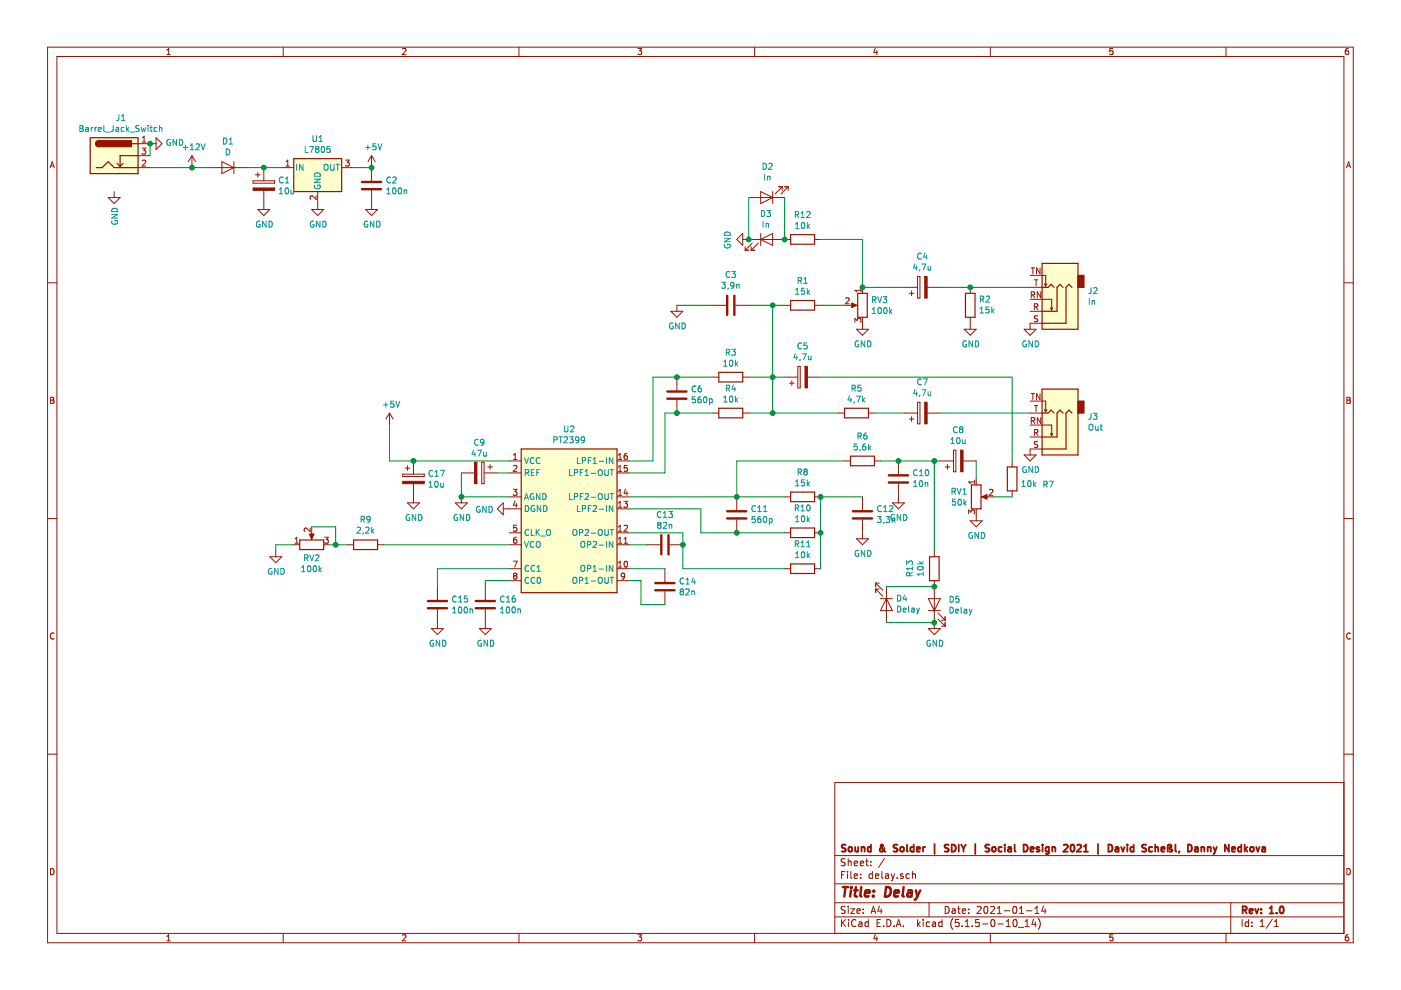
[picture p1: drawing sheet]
EESchema Schematic File Version 4
EELAYER 30 0
EELAYER END
$Descr A4 11693 8268
encoding utf-8
Sheet 1 1
Title "Delay"
Date "2021-01-14"
Rev "1.0"
Comp "Sound & Solder | SDIY | Social Design 2021 | David Scheßl, Danny Nedkova"
Comment1 ""
Comment2 ""
Comment3 ""
Comment4 ""
$EndDescr
$Comp
L Audio:PT2399 U2
U 1 1
P 4750 4350
F 0 "U2" H 4750 5117 50  0000 C CNN
F 1 "PT2399" H 4750 5026 50  0000 C CNN
F 2 "Package_DIP:DIP-16_W7.62mm_LongPads" H 4750 3950 50  0001 C CNN
F 3 "http://sound.westhost.com/pt2399.pdf" H 4750 3950 50  0001 C CNN
	1    4750 4350
	1    0    0    -1  
$EndComp
$Comp
L Regulator_Linear:L7805 U1
U 1 1
P 2650 1400
F 0 "U1" H 2650 1642 50  0000 C CNN
F 1 "L7805" H 2650 1551 50  0000 C CNN
F 2 "Package_TO_SOT_THT:TO-220-3_Horizontal_TabDown" H 2675 1250 50  0001 L CIN
F 3 "http://www.st.com/content/ccc/resource/technical/document/datasheet/41/4f/b3/b0/12/d4/47/88/CD00000444.pdf/files/CD00000444.pdf/jcr:content/translations/en.CD00000444.pdf" H 2650 1350 50  0001 C CNN
	1    2650 1400
	1    0    0    -1  
$EndComp
$Comp
L Device:D D1
U 1 1
P 1900 1400
F 0 "D1" H 1900 1184 50  0000 C CNN
F 1 "D" H 1900 1275 50  0000 C CNN
F 2 "Diode_THT:D_A-405_P7.62mm_Horizontal" H 1900 1400 50  0001 C CNN
F 3 "~" H 1900 1400 50  0001 C CNN
	1    1900 1400
	-1   0    0    1   
$EndComp
Wire Wire Line
	2050 1400 2200 1400
$Comp
L Device:C C2
U 1 1
P 3100 1550
F 0 "C2" H 3215 1596 50  0000 L CNN
F 1 "100n" H 3215 1505 50  0000 L CNN
F 2 "Capacitor_THT:C_Disc_D3.8mm_W2.6mm_P2.50mm" H 3138 1400 50  0001 C CNN
F 3 "~" H 3100 1550 50  0001 C CNN
	1    3100 1550
	1    0    0    -1  
$EndComp
$Comp
L Device:CP C1
U 1 1
P 2200 1550
F 0 "C1" H 2318 1596 50  0000 L CNN
F 1 "10u" H 2318 1505 50  0000 L CNN
F 2 "Capacitor_THT:CP_Radial_D6.3mm_P2.50mm" H 2238 1400 50  0001 C CNN
F 3 "~" H 2200 1550 50  0001 C CNN
	1    2200 1550
	1    0    0    -1  
$EndComp
Connection ~ 2200 1400
Wire Wire Line
	2200 1400 2350 1400
$Comp
L power:GND #PWR05
U 1 1
P 2200 1700
F 0 "#PWR05" H 2200 1450 50  0001 C CNN
F 1 "GND" H 2205 1527 50  0000 C CNN
F 2 "" H 2200 1700 50  0001 C CNN
F 3 "" H 2200 1700 50  0001 C CNN
	1    2200 1700
	1    0    0    -1  
$EndComp
$Comp
L power:GND #PWR06
U 1 1
P 2650 1700
F 0 "#PWR06" H 2650 1450 50  0001 C CNN
F 1 "GND" H 2655 1527 50  0000 C CNN
F 2 "" H 2650 1700 50  0001 C CNN
F 3 "" H 2650 1700 50  0001 C CNN
	1    2650 1700
	1    0    0    -1  
$EndComp
$Comp
L power:GND #PWR07
U 1 1
P 3100 1700
F 0 "#PWR07" H 3100 1450 50  0001 C CNN
F 1 "GND" H 3105 1527 50  0000 C CNN
F 2 "" H 3100 1700 50  0001 C CNN
F 3 "" H 3100 1700 50  0001 C CNN
	1    3100 1700
	1    0    0    -1  
$EndComp
Wire Wire Line
	2950 1400 3100 1400
$Comp
L power:+5V #PWR03
U 1 1
P 3100 1400
F 0 "#PWR03" H 3100 1250 50  0001 C CNN
F 1 "+5V" H 3115 1573 50  0000 C CNN
F 2 "" H 3100 1400 50  0001 C CNN
F 3 "" H 3100 1400 50  0001 C CNN
	1    3100 1400
	1    0    0    -1  
$EndComp
Connection ~ 3100 1400
$Comp
L power:+12V #PWR02
U 1 1
P 1600 1400
F 0 "#PWR02" H 1600 1250 50  0001 C CNN
F 1 "+12V" H 1615 1573 50  0000 C CNN
F 2 "" H 1600 1400 50  0001 C CNN
F 3 "" H 1600 1400 50  0001 C CNN
	1    1600 1400
	1    0    0    -1  
$EndComp
Wire Wire Line
	1600 1400 1750 1400
Wire Wire Line
	1250 1400 1600 1400
Connection ~ 1600 1400
$Comp
L power:GND #PWR01
U 1 1
P 1250 1200
F 0 "#PWR01" H 1250 950 50  0001 C CNN
F 1 "GND" V 1255 1072 50  0000 R CNN
F 2 "" H 1250 1200 50  0001 C CNN
F 3 "" H 1250 1200 50  0001 C CNN
	1    1250 1200
	0    -1   -1   0   
$EndComp
$Comp
L power:+5V #PWR010
U 1 1
P 3250 3550
F 0 "#PWR010" H 3250 3400 50  0001 C CNN
F 1 "+5V" H 3265 3723 50  0000 C CNN
F 2 "" H 3250 3550 50  0001 C CNN
F 3 "" H 3250 3550 50  0001 C CNN
	1    3250 3550
	1    0    0    -1  
$EndComp
$Comp
L Device:R R10
U 1 1
P 6700 4450
F 0 "R10" V 6493 4450 50  0000 C CNN
F 1 "10k" V 6584 4450 50  0000 C CNN
F 2 "Resistor_THT:R_Axial_DIN0207_L6.3mm_D2.5mm_P7.62mm_Horizontal" V 6630 4450 50  0001 C CNN
F 3 "~" H 6700 4450 50  0001 C CNN
	1    6700 4450
	0    1    1    0   
$EndComp
$Comp
L Device:CP C9
U 1 1
P 4000 3950
F 0 "C9" V 3745 3950 50  0000 C CNN
F 1 "47u" V 3836 3950 50  0000 C CNN
F 2 "Capacitor_THT:CP_Radial_D6.3mm_P2.50mm" H 4038 3800 50  0001 C CNN
F 3 "~" H 4000 3950 50  0001 C CNN
	1    4000 3950
	0    1    1    0   
$EndComp
Wire Wire Line
	3250 3550 3250 3850
Wire Wire Line
	4150 3950 4250 3950
Wire Wire Line
	3850 3950 3850 4150
Wire Wire Line
	3850 4150 4250 4150
$Comp
L power:GND #PWR012
U 1 1
P 3850 4150
F 0 "#PWR012" H 3850 3900 50  0001 C CNN
F 1 "GND" H 3855 3977 50  0000 C CNN
F 2 "" H 3850 4150 50  0001 C CNN
F 3 "" H 3850 4150 50  0001 C CNN
	1    3850 4150
	1    0    0    -1  
$EndComp
Connection ~ 3850 4150
$Comp
L power:GND #PWR014
U 1 1
P 4250 4250
F 0 "#PWR014" H 4250 4000 50  0001 C CNN
F 1 "GND" V 4255 4122 50  0000 R CNN
F 2 "" H 4250 4250 50  0001 C CNN
F 3 "" H 4250 4250 50  0001 C CNN
	1    4250 4250
	0    1    1    0   
$EndComp
$Comp
L Device:R R9
U 1 1
P 3050 4550
F 0 "R9" V 3257 4550 50  0000 C CNN
F 1 "2,2k" V 3166 4550 50  0000 C CNN
F 2 "Resistor_THT:R_Axial_DIN0207_L6.3mm_D2.5mm_P7.62mm_Horizontal" V 2980 4550 50  0001 C CNN
F 3 "~" H 3050 4550 50  0001 C CNN
	1    3050 4550
	0    -1   -1   0   
$EndComp
Wire Wire Line
	3200 4550 4250 4550
$Comp
L Device:R_POT RV2
U 1 1
P 2600 4550
F 0 "RV2" V 2485 4550 50  0000 C CNN
F 1 "100k" V 2394 4550 50  0000 C CNN
F 2 "Potentiometer_THT:Potentiometer_ACP_CA9-V10_Vertical" H 2600 4550 50  0001 C CNN
F 3 "~" H 2600 4550 50  0001 C CNN
	1    2600 4550
	0    -1   -1   0   
$EndComp
Wire Wire Line
	2750 4550 2800 4550
$Comp
L power:GND #PWR017
U 1 1
P 2300 4600
F 0 "#PWR017" H 2300 4350 50  0001 C CNN
F 1 "GND" H 2305 4427 50  0000 C CNN
F 2 "" H 2300 4600 50  0001 C CNN
F 3 "" H 2300 4600 50  0001 C CNN
	1    2300 4600
	1    0    0    -1  
$EndComp
Wire Wire Line
	2300 4600 2300 4550
Wire Wire Line
	2300 4550 2450 4550
Wire Wire Line
	2600 4400 2800 4400
Wire Wire Line
	2800 4400 2800 4550
Connection ~ 2800 4550
Wire Wire Line
	2800 4550 2900 4550
$Comp
L Device:C C16
U 1 1
P 4050 5050
F 0 "C16" H 4165 5096 50  0000 L CNN
F 1 "100n" H 4165 5005 50  0000 L CNN
F 2 "Capacitor_THT:C_Disc_D3.8mm_W2.6mm_P2.50mm" H 4088 4900 50  0001 C CNN
F 3 "~" H 4050 5050 50  0001 C CNN
	1    4050 5050
	1    0    0    -1  
$EndComp
$Comp
L Device:C C15
U 1 1
P 3650 5050
F 0 "C15" H 3765 5096 50  0000 L CNN
F 1 "100n" H 3765 5005 50  0000 L CNN
F 2 "Capacitor_THT:C_Disc_D3.8mm_W2.6mm_P2.50mm" H 3688 4900 50  0001 C CNN
F 3 "~" H 3650 5050 50  0001 C CNN
	1    3650 5050
	1    0    0    -1  
$EndComp
Wire Wire Line
	3650 4900 3650 4750
Wire Wire Line
	3650 4750 4250 4750
Wire Wire Line
	4050 4900 4050 4850
Wire Wire Line
	4050 4850 4250 4850
$Comp
L power:GND #PWR019
U 1 1
P 4050 5200
F 0 "#PWR019" H 4050 4950 50  0001 C CNN
F 1 "GND" H 4055 5027 50  0000 C CNN
F 2 "" H 4050 5200 50  0001 C CNN
F 3 "" H 4050 5200 50  0001 C CNN
	1    4050 5200
	1    0    0    -1  
$EndComp
$Comp
L power:GND #PWR018
U 1 1
P 3650 5200
F 0 "#PWR018" H 3650 4950 50  0001 C CNN
F 1 "GND" H 3655 5027 50  0000 C CNN
F 2 "" H 3650 5200 50  0001 C CNN
F 3 "" H 3650 5200 50  0001 C CNN
	1    3650 5200
	1    0    0    -1  
$EndComp
$Comp
L Device:C C14
U 1 1
P 5550 4900
F 0 "C14" H 5665 4946 50  0000 L CNN
F 1 "82n" H 5665 4855 50  0000 L CNN
F 2 "Capacitor_THT:C_Disc_D3.8mm_W2.6mm_P2.50mm" H 5588 4750 50  0001 C CNN
F 3 "~" H 5550 4900 50  0001 C CNN
	1    5550 4900
	1    0    0    -1  
$EndComp
$Comp
L Device:C C13
U 1 1
P 5550 4550
F 0 "C13" V 5298 4550 50  0000 C CNN
F 1 "82n" V 5389 4550 50  0000 C CNN
F 2 "Capacitor_THT:C_Disc_D3.8mm_W2.6mm_P2.50mm" H 5588 4400 50  0001 C CNN
F 3 "~" H 5550 4550 50  0001 C CNN
	1    5550 4550
	0    1    1    0   
$EndComp
Wire Wire Line
	5250 4850 5350 4850
Wire Wire Line
	5350 4850 5350 5050
Wire Wire Line
	5350 5050 5550 5050
Wire Wire Line
	5250 4750 5550 4750
Wire Wire Line
	5250 4550 5400 4550
Wire Wire Line
	5250 4450 5700 4450
Wire Wire Line
	5700 4450 5700 4550
$Comp
L Device:C C11
U 1 1
P 6150 4300
F 0 "C11" H 6035 4254 50  0000 R CNN
F 1 "560p" H 6035 4345 50  0000 R CNN
F 2 "Capacitor_THT:C_Disc_D3.8mm_W2.6mm_P2.50mm" H 6188 4150 50  0001 C CNN
F 3 "~" H 6150 4300 50  0001 C CNN
	1    6150 4300
	-1   0    0    1   
$EndComp
$Comp
L Device:R R11
U 1 1
P 6700 4750
F 0 "R11" V 6493 4750 50  0000 C CNN
F 1 "10k" V 6584 4750 50  0000 C CNN
F 2 "Resistor_THT:R_Axial_DIN0207_L6.3mm_D2.5mm_P7.62mm_Horizontal" V 6630 4750 50  0001 C CNN
F 3 "~" H 6700 4750 50  0001 C CNN
	1    6700 4750
	0    1    1    0   
$EndComp
Wire Wire Line
	6550 4750 5700 4750
Wire Wire Line
	5700 4750 5700 4550
Connection ~ 5700 4550
Wire Wire Line
	6150 4450 6550 4450
Wire Wire Line
	6150 4450 5850 4450
Wire Wire Line
	5850 4450 5850 4250
Wire Wire Line
	5850 4250 5250 4250
Connection ~ 6150 4450
Wire Wire Line
	5250 4150 6150 4150
$Comp
L Device:R R8
U 1 1
P 6700 4150
F 0 "R8" V 6493 4150 50  0000 C CNN
F 1 "15k" V 6584 4150 50  0000 C CNN
F 2 "Resistor_THT:R_Axial_DIN0207_L6.3mm_D2.5mm_P7.62mm_Horizontal" V 6630 4150 50  0001 C CNN
F 3 "~" H 6700 4150 50  0001 C CNN
	1    6700 4150
	0    1    1    0   
$EndComp
Wire Wire Line
	6150 4150 6550 4150
Connection ~ 6150 4150
Wire Wire Line
	6850 4150 6850 4450
Connection ~ 6850 4450
Wire Wire Line
	6850 4450 6850 4750
$Comp
L Device:C C12
U 1 1
P 7200 4300
F 0 "C12" H 7085 4254 50  0000 R CNN
F 1 "3,3n" H 7085 4345 50  0000 R CNN
F 2 "Capacitor_THT:C_Disc_D3.8mm_W2.6mm_P2.50mm" H 7238 4150 50  0001 C CNN
F 3 "~" H 7200 4300 50  0001 C CNN
	1    7200 4300
	-1   0    0    1   
$EndComp
Wire Wire Line
	7200 4150 6850 4150
Connection ~ 6850 4150
$Comp
L power:GND #PWR016
U 1 1
P 7200 4450
F 0 "#PWR016" H 7200 4200 50  0001 C CNN
F 1 "GND" H 7205 4277 50  0000 C CNN
F 2 "" H 7200 4450 50  0001 C CNN
F 3 "" H 7200 4450 50  0001 C CNN
	1    7200 4450
	1    0    0    -1  
$EndComp
$Comp
L Device:R R6
U 1 1
P 7200 3850
F 0 "R6" V 6993 3850 50  0000 C CNN
F 1 "5,6k" V 7084 3850 50  0000 C CNN
F 2 "Resistor_THT:R_Axial_DIN0207_L6.3mm_D2.5mm_P7.62mm_Horizontal" V 7130 3850 50  0001 C CNN
F 3 "~" H 7200 3850 50  0001 C CNN
	1    7200 3850
	0    1    1    0   
$EndComp
Wire Wire Line
	7050 3850 6150 3850
Wire Wire Line
	6150 3850 6150 4150
$Comp
L Device:C C10
U 1 1
P 7500 4000
F 0 "C10" H 7385 3954 50  0000 R CNN
F 1 "10n" H 7385 4045 50  0000 R CNN
F 2 "Capacitor_THT:C_Disc_D3.8mm_W2.6mm_P2.50mm" H 7538 3850 50  0001 C CNN
F 3 "~" H 7500 4000 50  0001 C CNN
	1    7500 4000
	-1   0    0    1   
$EndComp
Wire Wire Line
	7350 3850 7500 3850
$Comp
L Device:CP C8
U 1 1
P 8000 3850
F 0 "C8" V 8255 3850 50  0000 C CNN
F 1 "10u" V 8164 3850 50  0000 C CNN
F 2 "Capacitor_THT:CP_Radial_D6.3mm_P2.50mm" H 8038 3700 50  0001 C CNN
F 3 "~" H 8000 3850 50  0001 C CNN
	1    8000 3850
	0    -1   -1   0   
$EndComp
Wire Wire Line
	3250 3850 3450 3850
$Comp
L power:GND #PWR013
U 1 1
P 7500 4150
F 0 "#PWR013" H 7500 3900 50  0001 C CNN
F 1 "GND" H 7505 3977 50  0000 C CNN
F 2 "" H 7500 4150 50  0001 C CNN
F 3 "" H 7500 4150 50  0001 C CNN
	1    7500 4150
	1    0    0    -1  
$EndComp
Wire Wire Line
	7500 3850 7800 3850
Connection ~ 7500 3850
$Comp
L Device:R_POT RV1
U 1 1
P 8150 4150
F 0 "RV1" H 8080 4196 50  0000 R CNN
F 1 "50k" H 8080 4105 50  0000 R CNN
F 2 "Potentiometer_THT:Potentiometer_ACP_CA9-V10_Vertical" H 8150 4150 50  0001 C CNN
F 3 "~" H 8150 4150 50  0001 C CNN
	1    8150 4150
	1    0    0    -1  
$EndComp
$Comp
L power:GND #PWR015
U 1 1
P 8150 4300
F 0 "#PWR015" H 8150 4050 50  0001 C CNN
F 1 "GND" H 8155 4127 50  0000 C CNN
F 2 "" H 8150 4300 50  0001 C CNN
F 3 "" H 8150 4300 50  0001 C CNN
	1    8150 4300
	1    0    0    -1  
$EndComp
Wire Wire Line
	8150 4000 8150 3850
$Comp
L Device:R R7
U 1 1
P 8450 4000
F 0 "R7" H 8200 4050 50  0000 R CNN
F 1 "10k" H 8380 4045 50  0000 R CNN
F 2 "Resistor_THT:R_Axial_DIN0207_L6.3mm_D2.5mm_P7.62mm_Horizontal" V 8380 4000 50  0001 C CNN
F 3 "~" H 8450 4000 50  0001 C CNN
	1    8450 4000
	-1   0    0    1   
$EndComp
Wire Wire Line
	8300 4150 8450 4150
$Comp
L Device:R R3
U 1 1
P 6100 3150
F 0 "R3" V 5893 3150 50  0000 C CNN
F 1 "10k" V 5984 3150 50  0000 C CNN
F 2 "Resistor_THT:R_Axial_DIN0207_L6.3mm_D2.5mm_P7.62mm_Horizontal" V 6030 3150 50  0001 C CNN
F 3 "~" H 6100 3150 50  0001 C CNN
	1    6100 3150
	0    1    1    0   
$EndComp
$Comp
L Device:R R4
U 1 1
P 6100 3450
F 0 "R4" V 5893 3450 50  0000 C CNN
F 1 "10k" V 5984 3450 50  0000 C CNN
F 2 "Resistor_THT:R_Axial_DIN0207_L6.3mm_D2.5mm_P7.62mm_Horizontal" V 6030 3450 50  0001 C CNN
F 3 "~" H 6100 3450 50  0001 C CNN
	1    6100 3450
	0    1    1    0   
$EndComp
Wire Wire Line
	5250 3850 5450 3850
Wire Wire Line
	5450 3850 5450 3150
Wire Wire Line
	5450 3150 5650 3150
Wire Wire Line
	5250 3950 5550 3950
Wire Wire Line
	5550 3950 5550 3450
Wire Wire Line
	5550 3450 5650 3450
$Comp
L Device:C C6
U 1 1
P 5650 3300
F 0 "C6" H 5535 3254 50  0000 R CNN
F 1 "560p" H 5535 3345 50  0000 R CNN
F 2 "Capacitor_THT:C_Disc_D3.8mm_W2.6mm_P2.50mm" H 5688 3150 50  0001 C CNN
F 3 "~" H 5650 3300 50  0001 C CNN
	1    5650 3300
	-1   0    0    1   
$EndComp
Connection ~ 5650 3150
Wire Wire Line
	5650 3150 5950 3150
Connection ~ 5650 3450
Wire Wire Line
	5650 3450 5950 3450
Wire Wire Line
	6250 3450 6450 3450
Wire Wire Line
	6450 3450 6450 3150
Wire Wire Line
	6450 3150 6250 3150
$Comp
L Device:CP C5
U 1 1
P 6700 3150
F 0 "C5" V 6955 3150 50  0000 C CNN
F 1 "4,7u" V 6864 3150 50  0000 C CNN
F 2 "Capacitor_THT:CP_Radial_D6.3mm_P2.50mm" H 6738 3000 50  0001 C CNN
F 3 "~" H 6700 3150 50  0001 C CNN
	1    6700 3150
	0    -1   -1   0   
$EndComp
Wire Wire Line
	6850 3150 8450 3150
Wire Wire Line
	8450 3150 8450 3850
Wire Wire Line
	6550 3150 6450 3150
Connection ~ 6450 3150
$Comp
L Device:R R5
U 1 1
P 7150 3450
F 0 "R5" V 6943 3450 50  0000 C CNN
F 1 "4,7k" V 7034 3450 50  0000 C CNN
F 2 "Resistor_THT:R_Axial_DIN0207_L6.3mm_D2.5mm_P7.62mm_Horizontal" V 7080 3450 50  0001 C CNN
F 3 "~" H 7150 3450 50  0001 C CNN
	1    7150 3450
	0    1    1    0   
$EndComp
Wire Wire Line
	7000 3450 6450 3450
Connection ~ 6450 3450
$Comp
L Device:CP C7
U 1 1
P 7700 3450
F 0 "C7" V 7955 3450 50  0000 C CNN
F 1 "4,7u" V 7864 3450 50  0000 C CNN
F 2 "Capacitor_THT:CP_Radial_D6.3mm_P2.50mm" H 7738 3300 50  0001 C CNN
F 3 "~" H 7700 3450 50  0001 C CNN
	1    7700 3450
	0    -1   -1   0   
$EndComp
Wire Wire Line
	7550 3450 7300 3450
$Comp
L Device:R R1
U 1 1
P 6700 2550
F 0 "R1" V 6493 2550 50  0000 C CNN
F 1 "15k" V 6584 2550 50  0000 C CNN
F 2 "Resistor_THT:R_Axial_DIN0207_L6.3mm_D2.5mm_P7.62mm_Horizontal" V 6630 2550 50  0001 C CNN
F 3 "~" H 6700 2550 50  0001 C CNN
	1    6700 2550
	0    1    1    0   
$EndComp
$Comp
L Device:C C3
U 1 1
P 6100 2550
F 0 "C3" V 6352 2550 50  0000 C CNN
F 1 "3,9n" V 6261 2550 50  0000 C CNN
F 2 "Capacitor_THT:C_Disc_D3.8mm_W2.6mm_P2.50mm" H 6138 2400 50  0001 C CNN
F 3 "~" H 6100 2550 50  0001 C CNN
	1    6100 2550
	0    -1   -1   0   
$EndComp
Wire Wire Line
	6450 3150 6450 2550
Wire Wire Line
	6450 2550 6550 2550
Wire Wire Line
	6450 2550 6250 2550
Connection ~ 6450 2550
$Comp
L power:GND #PWR04
U 1 1
P 5650 2550
F 0 "#PWR04" H 5650 2300 50  0001 C CNN
F 1 "GND" H 5655 2377 50  0000 C CNN
F 2 "" H 5650 2550 50  0001 C CNN
F 3 "" H 5650 2550 50  0001 C CNN
	1    5650 2550
	1    0    0    -1  
$EndComp
Wire Wire Line
	5650 2550 5950 2550
$Comp
L Device:CP C4
U 1 1
P 7700 2400
F 0 "C4" V 7955 2400 50  0000 C CNN
F 1 "4,7u" V 7864 2400 50  0000 C CNN
F 2 "Capacitor_THT:CP_Radial_D6.3mm_P2.50mm" H 7738 2250 50  0001 C CNN
F 3 "~" H 7700 2400 50  0001 C CNN
	1    7700 2400
	0    -1   -1   0   
$EndComp
$Comp
L Device:R R2
U 1 1
P 8100 2550
F 0 "R2" H 8030 2504 50  0000 R CNN
F 1 "15k" H 8030 2595 50  0000 R CNN
F 2 "Resistor_THT:R_Axial_DIN0207_L6.3mm_D2.5mm_P7.62mm_Horizontal" V 8030 2550 50  0001 C CNN
F 3 "~" H 8100 2550 50  0001 C CNN
	1    8100 2550
	-1   0    0    1   
$EndComp
$Comp
L power:GND #PWR08
U 1 1
P 8100 2700
F 0 "#PWR08" H 8100 2450 50  0001 C CNN
F 1 "GND" H 8105 2527 50  0000 C CNN
F 2 "" H 8100 2700 50  0001 C CNN
F 3 "" H 8100 2700 50  0001 C CNN
	1    8100 2700
	1    0    0    -1  
$EndComp
Wire Wire Line
	7850 2400 8100 2400
$Comp
L Connector:AudioJack3_SwitchTR J2
U 1 1
P 8800 2600
F 0 "J2" H 8520 2433 50  0000 R CNN
F 1 "In" H 8520 2524 50  0000 R CNN
F 2 "Connector_Audio:Jack_3.5mm_Ledino_KB3SPRS_Horizontal" H 8800 2600 50  0001 C CNN
F 3 "~" H 8800 2600 50  0001 C CNN
	1    8800 2600
	-1   0    0    1   
$EndComp
Wire Wire Line
	8100 2400 8600 2400
Connection ~ 8100 2400
$Comp
L power:GND #PWR09
U 1 1
P 8600 2700
F 0 "#PWR09" H 8600 2450 50  0001 C CNN
F 1 "GND" H 8605 2527 50  0000 C CNN
F 2 "" H 8600 2700 50  0001 C CNN
F 3 "" H 8600 2700 50  0001 C CNN
	1    8600 2700
	1    0    0    -1  
$EndComp
$Comp
L Connector:AudioJack3_SwitchTR J3
U 1 1
P 8800 3650
F 0 "J3" H 8520 3483 50  0000 R CNN
F 1 "Out" H 8520 3574 50  0000 R CNN
F 2 "Connector_Audio:Jack_3.5mm_Ledino_KB3SPRS_Horizontal" H 8800 3650 50  0001 C CNN
F 3 "~" H 8800 3650 50  0001 C CNN
	1    8800 3650
	-1   0    0    1   
$EndComp
Wire Wire Line
	7850 3450 8600 3450
$Comp
L power:GND #PWR011
U 1 1
P 8600 3750
F 0 "#PWR011" H 8600 3500 50  0001 C CNN
F 1 "GND" H 8605 3577 50  0000 C CNN
F 2 "" H 8600 3750 50  0001 C CNN
F 3 "" H 8600 3750 50  0001 C CNN
	1    8600 3750
	1    0    0    -1  
$EndComp
$Comp
L Device:CP C17
U 1 1
P 3450 4000
F 0 "C17" H 3568 4046 50  0000 L CNN
F 1 "10u" H 3568 3955 50  0000 L CNN
F 2 "Capacitor_THT:CP_Radial_D6.3mm_P2.50mm" H 3488 3850 50  0001 C CNN
F 3 "~" H 3450 4000 50  0001 C CNN
	1    3450 4000
	1    0    0    -1  
$EndComp
Connection ~ 3450 3850
Wire Wire Line
	3450 3850 4250 3850
$Comp
L power:GND #PWR0101
U 1 1
P 3450 4150
F 0 "#PWR0101" H 3450 3900 50  0001 C CNN
F 1 "GND" H 3455 3977 50  0000 C CNN
F 2 "" H 3450 4150 50  0001 C CNN
F 3 "" H 3450 4150 50  0001 C CNN
	1    3450 4150
	1    0    0    -1  
$EndComp
$Comp
L Device:R_POT RV3
U 1 1
P 7200 2550
F 0 "RV3" H 7130 2596 50  0000 R CNN
F 1 "100k" H 7130 2505 50  0000 R CNN
F 2 "Potentiometer_THT:Potentiometer_ACP_CA9-V10_Vertical" H 7200 2550 50  0001 C CNN
F 3 "~" H 7200 2550 50  0001 C CNN
	1    7200 2550
	-1   0    0    -1  
$EndComp
$Comp
L power:GND #PWR0102
U 1 1
P 7200 2700
F 0 "#PWR0102" H 7200 2450 50  0001 C CNN
F 1 "GND" H 7205 2527 50  0000 C CNN
F 2 "" H 7200 2700 50  0001 C CNN
F 3 "" H 7200 2700 50  0001 C CNN
	1    7200 2700
	1    0    0    -1  
$EndComp
Wire Wire Line
	6850 2550 7050 2550
Wire Wire Line
	7200 2400 7550 2400
$Comp
L Device:R R12
U 1 1
P 6700 2000
F 0 "R12" V 6493 2000 50  0000 C CNN
F 1 "10k" V 6584 2000 50  0000 C CNN
F 2 "Resistor_THT:R_Axial_DIN0207_L6.3mm_D2.5mm_P7.62mm_Horizontal" V 6630 2000 50  0001 C CNN
F 3 "~" H 6700 2000 50  0001 C CNN
	1    6700 2000
	0    1    1    0   
$EndComp
$Comp
L power:GND #PWR0103
U 1 1
P 6250 2000
F 0 "#PWR0103" H 6250 1750 50  0001 C CNN
F 1 "GND" H 6255 1827 50  0000 C CNN
F 2 "" H 6250 2000 50  0001 C CNN
F 3 "" H 6250 2000 50  0001 C CNN
	1    6250 2000
	0    1    1    0   
$EndComp
Wire Wire Line
	6850 2000 7200 2000
Wire Wire Line
	7200 2000 7200 2400
Connection ~ 7200 2400
$Comp
L Device:LED D3
U 1 1
P 6400 2000
F 0 "D3" H 6393 2216 50  0000 C CNN
F 1 "In" H 6393 2125 50  0000 C CNN
F 2 "LED_THT:LED_D5.0mm" H 6400 2000 50  0001 C CNN
F 3 "~" H 6400 2000 50  0001 C CNN
	1    6400 2000
	1    0    0    -1  
$EndComp
$Comp
L Device:R R13
U 1 1
P 7800 4750
F 0 "R13" V 7593 4750 50  0000 C CNN
F 1 "10k" V 7684 4750 50  0000 C CNN
F 2 "Resistor_THT:R_Axial_DIN0207_L6.3mm_D2.5mm_P7.62mm_Horizontal" V 7730 4750 50  0001 C CNN
F 3 "~" H 7800 4750 50  0001 C CNN
	1    7800 4750
	1    0    0    -1  
$EndComp
$Comp
L power:GND #PWR0104
U 1 1
P 7800 5200
F 0 "#PWR0104" H 7800 4950 50  0001 C CNN
F 1 "GND" H 7805 5027 50  0000 C CNN
F 2 "" H 7800 5200 50  0001 C CNN
F 3 "" H 7800 5200 50  0001 C CNN
	1    7800 5200
	1    0    0    -1  
$EndComp
Wire Wire Line
	7800 4600 7800 3850
$Comp
L Device:LED D5
U 1 1
P 7800 5050
F 0 "D5" V 7839 4933 50  0000 R CNN
F 1 "Delay" V 7748 4933 50  0000 R CNN
F 2 "LED_THT:LED_D5.0mm" H 7800 5050 50  0001 C CNN
F 3 "~" H 7800 5050 50  0001 C CNN
	1    7800 5050
	0    -1   -1   0   
$EndComp
Connection ~ 7800 3850
Wire Wire Line
	7800 3850 7850 3850
$Comp
L Device:LED D4
U 1 1
P 7400 5050
F 0 "D4" V 7347 5128 50  0000 L CNN
F 1 "Delay" V 7438 5128 50  0000 L CNN
F 2 "LED_THT:LED_D5.0mm" H 7400 5050 50  0001 C CNN
F 3 "~" H 7400 5050 50  0001 C CNN
	1    7400 5050
	0    1    1    0   
$EndComp
Wire Wire Line
	7400 4900 7800 4900
Connection ~ 7800 4900
Wire Wire Line
	7400 5200 7800 5200
Connection ~ 7800 5200
$Comp
L Device:LED D2
U 1 1
P 6400 1650
F 0 "D2" H 6393 1395 50  0000 C CNN
F 1 "In" H 6393 1486 50  0000 C CNN
F 2 "LED_THT:LED_D5.0mm" H 6400 1650 50  0001 C CNN
F 3 "~" H 6400 1650 50  0001 C CNN
	1    6400 1650
	-1   0    0    1   
$EndComp
Wire Wire Line
	6550 1650 6550 2000
Connection ~ 6550 2000
Wire Wire Line
	6250 1650 6250 2000
Connection ~ 6250 2000
$Comp
L power:GND #PWR0105
U 1 1
P 950 1600
F 0 "#PWR0105" H 950 1350 50  0001 C CNN
F 1 "GND" V 955 1472 50  0000 R CNN
F 2 "" H 950 1600 50  0001 C CNN
F 3 "" H 950 1600 50  0001 C CNN
	1    950  1600
	1    0    0    -1  
$EndComp
$Comp
L Connector:Barrel_Jack_Switch J1
U 1 1
P 950 1300
F 0 "J1" H 1007 1617 50  0000 C CNN
F 1 "Barrel_Jack_Switch" H 1007 1526 50  0000 C CNN
F 2 "Connector_BarrelJack:BarrelJack_Horizontal" H 1000 1260 50  0001 C CNN
F 3 "~" H 1000 1260 50  0001 C CNN
	1    950  1300
	1    0    0    -1  
$EndComp
Wire Wire Line
	1250 1300 1250 1200
Connection ~ 1250 1200
$EndSCHEMATC
